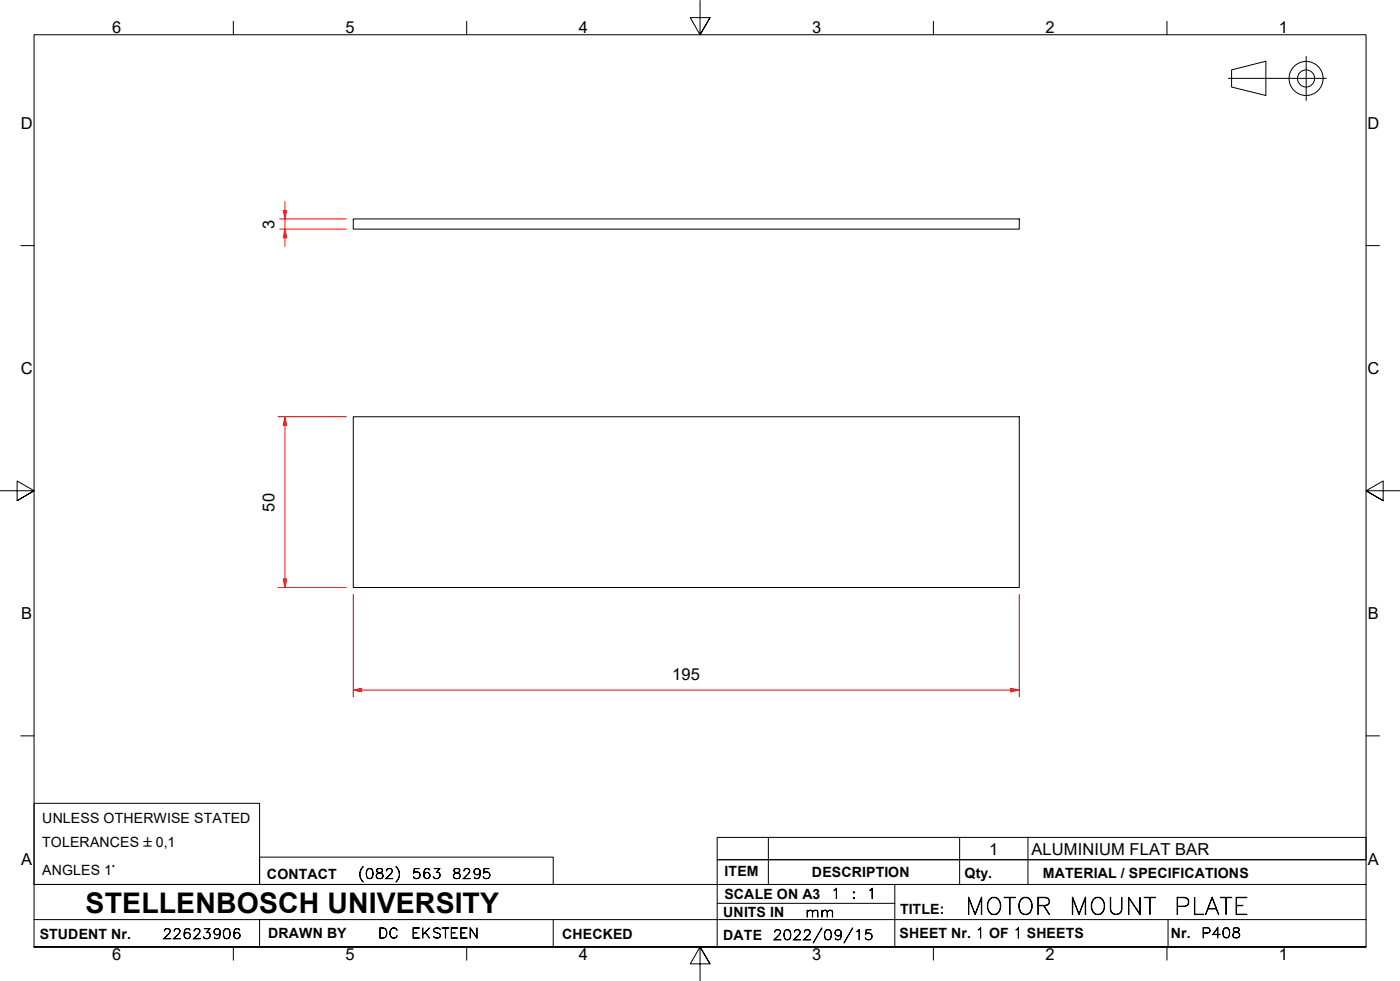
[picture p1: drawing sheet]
<svg xmlns="http://www.w3.org/2000/svg" width="410mm" height="287mm" viewBox="0 0 410 287" stroke-linecap="round" stroke-linejoin="round" font-family="sans-serif">
<!-- layer: Visible Edges(ISO) -->
<path d="M103.4 64.1h195v3h-195zM103.4 122h195v50h-195z" fill="none" stroke="#000" stroke-width=".29"/>
<!-- layer: Symbols(ISO) -->
<path d="M210 245.1h190v6.6h-190zM225 245.1v6.6M281 245.1v6.6M301 245.1v6.6" fill="none" stroke="#000" stroke-width=".29"/>
<!-- layer: Border_0 -->
<g fill="none" stroke="#000" stroke-width=".29">
<path d="M68.3 6.2v4M136.7 6.2v4M205 .1v10.1l-2.9-5h5.8l-2.9 5 2.9-5M273.3 6.2v4M341.7 6.2v4M6.1 71.9h3.9M400 71.9h3.9M0 143.7h10l-5-2.9v5.8l5-2.9-5 2.9M410 143.7h-10l5-2.9v5.8l-5-2.9 5 2.9M6.1 215.4h3.9M400 215.4h3.9M10 277.2v-267h390v267h-390h390"/>
<path d="M68.3 277.2v3.9M136.7 277.2v3.9M273.3 277.2v3.9M341.7 277.2v3.9M207.9 282.1l-2.9-4.9 2.9 4.9h-5.8l2.9-4.9v10"/>
</g>
<!-- layer: Sketch Geometry(ISO) -->
<g fill="none" stroke="#000" stroke-width=".29">
<path d="M382.5 16.5v12.9M359.7 22.9h28.7M360.6 20.5l10-2.6v10.1l-10-2.5zM10 235.2h66v23.7h-66zM10 258.9h390M76 250.9h86v8h-86zM225 251.7v7.2M262 258.9v18.3M281 251.7v7.2M301 251.7v7.2M400 251.7h-190v25.5M10 277.2h390"/>
<path d="M10 269.2h390M76 269.2v8M162 269.2v8M210 264.4h52M342 269.2v8"/>
<circle cx="382.4" cy="23" r="5"/>
<circle cx="382.4" cy="23" r="2.51"/>
</g>
<!-- layer: Dimensions(ISO) -->
<path d="M83.4 122v2.5" fill="none" stroke="#f00" stroke-width=".29"/>
<path d="M83.4 122l.5 2.5h-1z" fill-rule="evenodd" fill="#f00"/>
<path d="M83.4 122l.5 2.5h-1zM83.4 169.5v2.5" fill="none" stroke="#f00" stroke-width=".29"/>
<path d="M82.9 169.5h1l-.5 2.5z" fill-rule="evenodd" fill="#f00"/>
<path d="M81.4 122h20M83.4 124.5v45M81.4 172h20M82.9 169.5h1l-.5 2.5zM103.4 202h2.5" fill="none" stroke="#f00" stroke-width=".29"/>
<path d="M103.4 202l2.5-.5v1z" fill-rule="evenodd" fill="#f00"/>
<path d="M103.4 202l2.5-.5v1zM295.9 202h2.5" fill="none" stroke="#f00" stroke-width=".29"/>
<path d="M295.9 201.5l2.5 .5-2.5 .5z" fill-rule="evenodd" fill="#f00"/>
<path d="M83.4 61.6v2.5M103.4 174v30M298.4 174v30M105.9 202h190M295.9 201.5l2.5 .5-2.5 .5z" fill="none" stroke="#f00" stroke-width=".29"/>
<path d="M82.9 61.6h1l-.5 2.5z" fill-rule="evenodd" fill="#f00"/>
<path d="M82.9 61.6h1l-.5 2.5zM83.4 67.1v2.5" fill="none" stroke="#f00" stroke-width=".29"/>
<path d="M83.4 67.1l.5 2.5h-1z" fill-rule="evenodd" fill="#f00"/>
<path d="M83.4 59.1v2.5M81.9 67.1h19.5M81.9 64.1h19.5M83.4 67.1l.5 2.5h-1zM83.4 64.1v3M83.4 69.6v2.5" fill="none" stroke="#f00" stroke-width=".29"/>
<text font-size="8.3" x="25.1" y="267.2">STELLENBOSCH UNIVERSITY</text>
<g font-size="6.7">
<text x="282.6" y="267.7">MOTOR</text>
<text x="313.1" y="267.7">MOUNT</text>
<text x="343.7" y="267.7">PLATE</text>
</g>
<g font-size="4.8">
<text x="32.8" y="9.7">6</text>
<text x="101.2" y="9.7">5</text>
<text x="169.5" y="9.7">4</text>
<text x="237.8" y="9.7">3</text>
<text x="306.1" y="9.7">2</text>
<text x="374.5" y="9.7">1</text>
<text x="6.1" y="37.8">D</text>
<text x="400.4" y="37.8">D</text>
<text x="80.4" y="66.9" transform="rotate(-90 80.4 66.9)">3</text>
<text x="6.1" y="109.6">C</text>
<text x="400.4" y="109.6">C</text>
<text x="80.4" y="149.7" transform="rotate(-90 80.4 149.7)">50</text>
<text x="6.2" y="181.3">B</text>
<text x="400.5" y="181.3">B</text>
<text x="196.8" y="199">195</text>
<text x="289.6" y="250.1">1</text>
<text x="302" y="250.1">ALUMINIUM FLAT BAR</text>
<text x="6.2" y="253.1">A</text>
<text x="400.5" y="253.1">A</text>
<text x="32.8" y="281.1">6</text>
<text x="101.2" y="281.1">5</text>
<text x="169.5" y="281.1">4</text>
<text x="237.8" y="281.1">3</text>
<text x="306.1" y="281.1">2</text>
<text x="374.5" y="281.1">1</text>
</g>
<g font-size="4.1">
<text x="12.4" y="240.9">UNLESS OTHERWISE STATED</text>
<text x="12.4" y="247.9">TOLERANCES ±0,1</text>
<text x="12.4" y="256">ANGLES 1°</text>
<text x="78.2" y="257.2">CONTACT</text>
<text x="212.2" y="256.5">ITEM</text>
<text x="237.7" y="256.7">DESCRIPTION</text>
<text x="282.4" y="256.9">Qty.</text>
<text x="305.4" y="256.9">MATERIAL / SPECIFICATIONS</text>
<text x="212.1" y="263">SCALE ON A3</text>
<text x="211.8" y="268.4">UNITS IN</text>
<text x="263.5" y="267.7">TITLE:</text>
<text x="11.6" y="274.8">STUDENT Nr.</text>
<text x="78.5" y="274.6">DRAWN BY</text>
<text x="164.6" y="274.8">CHECKED</text>
<text x="211.8" y="275.1">DATE</text>
<text x="263.4" y="274.6">SHEET Nr. 1 OF 1 SHEETS</text>
<text x="342.8" y="274.5">Nr.</text>
</g>
<g font-size="4">
<text x="104.8" y="257.2">(082)</text>
<text x="120.6" y="257.2">563</text>
<text x="132.3" y="257.2">8295</text>
<text x="243.3" y="263">1</text>
<text x="249.3" y="263">:</text>
<text x="253.8" y="263">1</text>
<text x="235.8" y="268.4">mm</text>
<text x="47.6" y="274.8">22623906</text>
<text x="110.7" y="274.6">DC</text>
<text x="120.4" y="274.6">EKSTEEN</text>
<text x="226.3" y="275.1">2022/09/15</text>
<text x="351.7" y="274.5">P408</text>
</g>
</svg>
